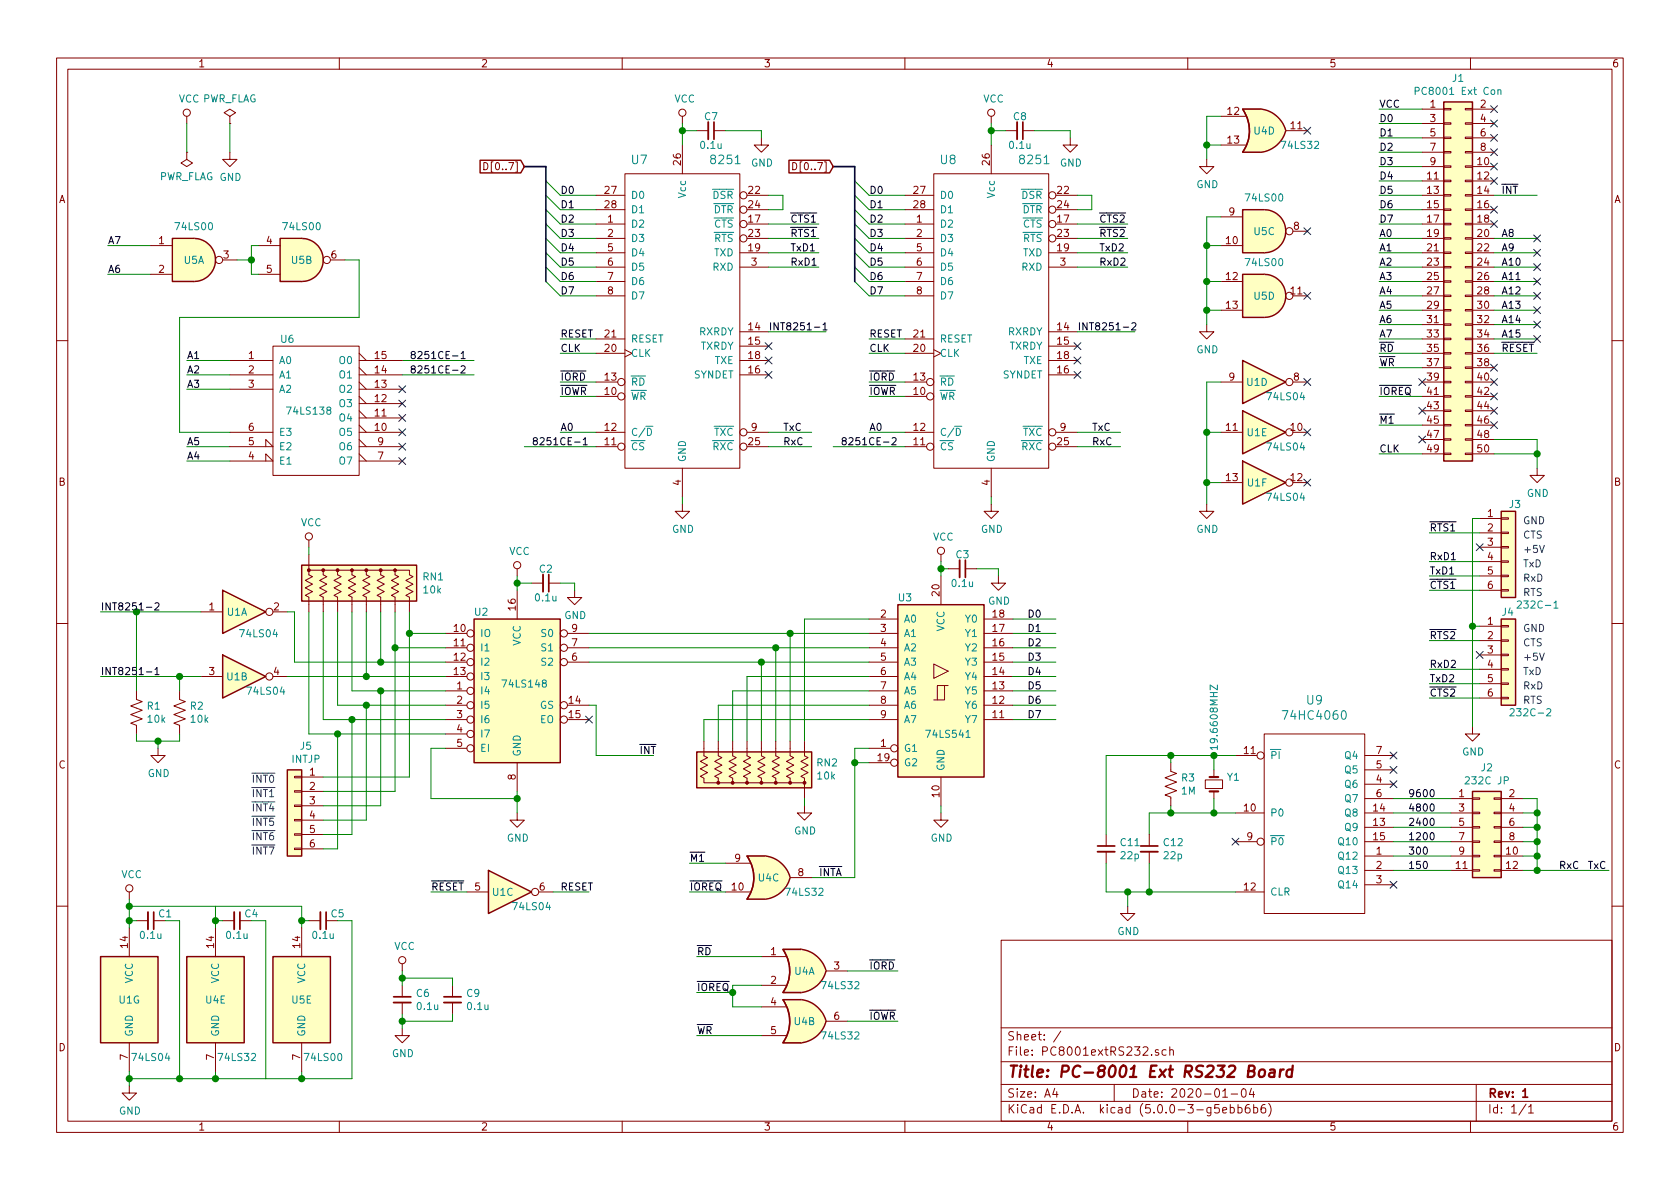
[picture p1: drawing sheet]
EESchema Schematic File Version 4
LIBS:PC8001extRS232-cache
EELAYER 26 0
EELAYER END
$Descr A4 11693 8268
encoding utf-8
Sheet 1 1
Title "PC-8001 Ext RS232 Board"
Date "2020-01-04"
Rev "1"
Comp ""
Comment1 ""
Comment2 ""
Comment3 ""
Comment4 ""
$EndDescr
$Comp
L 74xx:74LS04 U1
U 1 1
P 1700 4250
F 0 "U1" H 1650 4250 50  0000 C CNN
F 1 "74LS04" H 1800 4100 50  0000 C CNN
F 2 "" H 1700 4250 50  0001 C CNN
F 3 "http://www.ti.com/lit/gpn/sn74LS04" H 1700 4250 50  0001 C CNN
	1    1700 4250
	1    0    0    -1  
$EndComp
$Comp
L 74xx:74LS04 U1
U 2 1
P 1700 4700
F 0 "U1" H 1650 4700 50  0000 C CNN
F 1 "74LS04" H 1850 4600 50  0000 C CNN
F 2 "" H 1700 4700 50  0001 C CNN
F 3 "http://www.ti.com/lit/gpn/sn74LS04" H 1700 4700 50  0001 C CNN
	2    1700 4700
	1    0    0    -1  
$EndComp
$Comp
L 74xx:74LS04 U1
U 7 1
P 900 6950
F 0 "U1" H 900 6950 50  0000 C CNN
F 1 "74LS04" H 1050 6550 50  0000 C CNN
F 2 "" H 900 6950 50  0001 C CNN
F 3 "http://www.ti.com/lit/gpn/sn74LS04" H 900 6950 50  0001 C CNN
	7    900  6950
	1    0    0    -1  
$EndComp
$Comp
L 74xx:74LS148 U2
U 1 1
P 3600 4800
F 0 "U2" H 3350 5350 50  0000 C CNN
F 1 "74LS148" H 3650 4850 50  0000 C CNN
F 2 "" H 3600 4800 50  0001 C CNN
F 3 "http://www.ti.com/lit/gpn/sn74LS148" H 3600 4800 50  0001 C CNN
	1    3600 4800
	1    0    0    -1  
$EndComp
$Comp
L Device:R_Network08_US RN1
U 1 1
P 2550 4050
F 0 "RN1" H 2938 4096 50  0000 L CNN
F 1 "10k" H 2938 4005 50  0000 L CNN
F 2 "Resistor_THT:R_Array_SIP9" V 3025 4050 50  0001 C CNN
F 3 "http://www.vishay.com/docs/31509/csc.pdf" H 2550 4050 50  0001 C CNN
	1    2550 4050
	1    0    0    -1  
$EndComp
Wire Wire Line
	2150 4250 2150 5100
Wire Wire Line
	2150 5100 2350 5100
Wire Wire Line
	2250 4250 2250 5000
Wire Wire Line
	2250 5000 2450 5000
Wire Wire Line
	2350 4250 2350 4900
Wire Wire Line
	2350 4900 2550 4900
Wire Wire Line
	2450 4250 2450 4800
Wire Wire Line
	2450 4800 2650 4800
Wire Wire Line
	2550 4250 2550 4700
Wire Wire Line
	2550 4700 3100 4700
Wire Wire Line
	2650 4250 2650 4600
Wire Wire Line
	2650 4600 3100 4600
Wire Wire Line
	2750 4250 2750 4500
Wire Wire Line
	2750 4500 3100 4500
Wire Wire Line
	2850 4250 2850 4400
Wire Wire Line
	2850 4400 3100 4400
$Comp
L power:GND #PWR0101
U 1 1
P 3600 5650
F 0 "#PWR0101" H 3600 5400 50  0001 C CNN
F 1 "GND" H 3605 5477 50  0000 C CNN
F 2 "" H 3600 5650 50  0001 C CNN
F 3 "" H 3600 5650 50  0001 C CNN
	1    3600 5650
	1    0    0    -1  
$EndComp
Wire Wire Line
	3600 5500 3600 5550
Wire Wire Line
	3600 5550 3000 5550
Wire Wire Line
	3000 5550 3000 5200
Wire Wire Line
	3000 5200 3100 5200
Connection ~ 3600 5550
Wire Wire Line
	3600 5550 3600 5650
$Comp
L power:VCC #PWR0102
U 1 1
P 3600 4000
F 0 "#PWR0102" H 3600 3850 50  0001 C CNN
F 1 "VCC" H 3617 4173 50  0000 C CNN
F 2 "" H 3600 4000 50  0001 C CNN
F 3 "" H 3600 4000 50  0001 C CNN
	1    3600 4000
	1    0    0    -1  
$EndComp
Wire Wire Line
	3600 4000 3600 4050
$Comp
L Device:R_US R1
U 1 1
P 950 4950
F 0 "R1" H 1018 4996 50  0000 L CNN
F 1 "10k" H 1018 4905 50  0000 L CNN
F 2 "" V 990 4940 50  0001 C CNN
F 3 "~" H 950 4950 50  0001 C CNN
	1    950  4950
	1    0    0    -1  
$EndComp
$Comp
L Device:R_US R2
U 1 1
P 1250 4950
F 0 "R2" H 1318 4996 50  0000 L CNN
F 1 "10k" H 1318 4905 50  0000 L CNN
F 2 "" V 1290 4940 50  0001 C CNN
F 3 "~" H 1250 4950 50  0001 C CNN
	1    1250 4950
	1    0    0    -1  
$EndComp
$Comp
L power:VCC #PWR0103
U 1 1
P 2150 3800
F 0 "#PWR0103" H 2150 3650 50  0001 C CNN
F 1 "VCC" H 2167 3973 50  0000 C CNN
F 2 "" H 2150 3800 50  0001 C CNN
F 3 "" H 2150 3800 50  0001 C CNN
	1    2150 3800
	1    0    0    -1  
$EndComp
Wire Wire Line
	2150 3800 2150 3850
$Comp
L power:GND #PWR0104
U 1 1
P 1100 5200
F 0 "#PWR0104" H 1100 4950 50  0001 C CNN
F 1 "GND" H 1105 5027 50  0000 C CNN
F 2 "" H 1100 5200 50  0001 C CNN
F 3 "" H 1100 5200 50  0001 C CNN
	1    1100 5200
	1    0    0    -1  
$EndComp
Wire Wire Line
	950  5100 950  5150
Wire Wire Line
	1250 5150 1250 5100
Wire Wire Line
	950  5150 1100 5150
Wire Wire Line
	1100 5150 1100 5200
Connection ~ 1100 5150
Wire Wire Line
	1100 5150 1250 5150
Wire Wire Line
	700  4250 950  4250
Wire Wire Line
	700  4700 1250 4700
Wire Wire Line
	1250 4800 1250 4700
Connection ~ 1250 4700
Wire Wire Line
	1250 4700 1400 4700
Wire Wire Line
	950  4800 950  4250
Connection ~ 950  4250
Wire Wire Line
	950  4250 1400 4250
$Comp
L 74xx:74LS04 U1
U 3 1
P 3550 6200
F 0 "U1" H 3500 6200 50  0000 C CNN
F 1 "74LS04" H 3700 6100 50  0000 C CNN
F 2 "" H 3550 6200 50  0001 C CNN
F 3 "http://www.ti.com/lit/gpn/sn74LS04" H 3550 6200 50  0001 C CNN
	3    3550 6200
	1    0    0    -1  
$EndComp
$Comp
L 74xx:74LS04 U1
U 4 1
P 8800 2650
F 0 "U1" H 8750 2650 50  0000 C CNN
F 1 "74LS04" H 8950 2550 50  0000 C CNN
F 2 "" H 8800 2650 50  0001 C CNN
F 3 "http://www.ti.com/lit/gpn/sn74LS04" H 8800 2650 50  0001 C CNN
	4    8800 2650
	1    0    0    -1  
$EndComp
$Comp
L 74xx:74LS04 U1
U 5 1
P 8800 3000
F 0 "U1" H 8750 3000 50  0000 C CNN
F 1 "74LS04" H 8950 2900 50  0000 C CNN
F 2 "" H 8800 3000 50  0001 C CNN
F 3 "http://www.ti.com/lit/gpn/sn74LS04" H 8800 3000 50  0001 C CNN
	5    8800 3000
	1    0    0    -1  
$EndComp
NoConn ~ 4100 5000
Text Label 4450 5250 0    50   ~ 0
~INT
$Comp
L 74xx:74LS541 U3
U 1 1
P 6550 4800
F 0 "U3" H 6300 5450 50  0000 C CNN
F 1 "74LS541" H 6600 4500 50  0000 C CNN
F 2 "" H 6550 4800 50  0001 C CNN
F 3 "http://www.ti.com/lit/gpn/sn74LS541" H 6550 4800 50  0001 C CNN
	1    6550 4800
	1    0    0    -1  
$EndComp
$Comp
L Device:R_Network08_US RN2
U 1 1
P 5200 5350
F 0 "RN2" H 4720 5304 50  0000 R CNN
F 1 "10k" H 4720 5395 50  0000 R CNN
F 2 "Resistor_THT:R_Array_SIP9" V 5675 5350 50  0001 C CNN
F 3 "http://www.vishay.com/docs/31509/csc.pdf" H 5200 5350 50  0001 C CNN
	1    5200 5350
	-1   0    0    1   
$EndComp
Wire Wire Line
	5600 4300 6050 4300
Wire Wire Line
	5100 4800 6050 4800
Wire Wire Line
	5000 4900 6050 4900
Wire Wire Line
	4900 5000 6050 5000
Wire Wire Line
	5600 4300 5600 5150
Wire Wire Line
	5500 4400 5500 5150
Wire Wire Line
	5500 4400 6050 4400
Wire Wire Line
	5400 4500 5400 5150
Wire Wire Line
	5400 4500 6050 4500
Wire Wire Line
	4900 5150 4900 5000
Wire Wire Line
	5000 5150 5000 4900
Wire Wire Line
	5100 5150 5100 4800
Wire Wire Line
	5200 5150 5200 4700
Wire Wire Line
	5200 4700 6050 4700
Wire Wire Line
	5300 5150 5300 4600
Wire Wire Line
	5300 4600 6050 4600
$Comp
L power:GND #PWR0105
U 1 1
P 6550 5650
F 0 "#PWR0105" H 6550 5400 50  0001 C CNN
F 1 "GND" H 6555 5477 50  0000 C CNN
F 2 "" H 6550 5650 50  0001 C CNN
F 3 "" H 6550 5650 50  0001 C CNN
	1    6550 5650
	1    0    0    -1  
$EndComp
$Comp
L power:GND #PWR0106
U 1 1
P 5600 5600
F 0 "#PWR0106" H 5600 5350 50  0001 C CNN
F 1 "GND" H 5605 5427 50  0000 C CNN
F 2 "" H 5600 5600 50  0001 C CNN
F 3 "" H 5600 5600 50  0001 C CNN
	1    5600 5600
	1    0    0    -1  
$EndComp
Wire Wire Line
	5600 5550 5600 5600
Wire Wire Line
	6550 5600 6550 5650
$Comp
L power:VCC #PWR0107
U 1 1
P 6550 3900
F 0 "#PWR0107" H 6550 3750 50  0001 C CNN
F 1 "VCC" H 6567 4073 50  0000 C CNN
F 2 "" H 6550 3900 50  0001 C CNN
F 3 "" H 6550 3900 50  0001 C CNN
	1    6550 3900
	1    0    0    -1  
$EndComp
Wire Wire Line
	6550 3900 6550 3950
Wire Wire Line
	7050 4300 7350 4300
Wire Wire Line
	7050 4400 7350 4400
Wire Wire Line
	7050 4500 7350 4500
Wire Wire Line
	7050 4600 7350 4600
Wire Wire Line
	7050 4700 7350 4700
Wire Wire Line
	7050 4800 7350 4800
Wire Wire Line
	7050 4900 7350 4900
Wire Wire Line
	7050 5000 7350 5000
Text Label 7150 4300 0    50   ~ 0
D0
Text Label 7150 4400 0    50   ~ 0
D1
Text Label 7150 4500 0    50   ~ 0
D2
Text Label 7150 4600 0    50   ~ 0
D3
Text Label 7150 4700 0    50   ~ 0
D4
Text Label 7150 4800 0    50   ~ 0
D5
Text Label 7150 4900 0    50   ~ 0
D6
Text Label 7150 5000 0    50   ~ 0
D7
Text Label 700  4250 0    50   ~ 0
INT8251-2
Text Label 700  4700 0    50   ~ 0
INT8251-1
$Comp
L Device:C_Small C2
U 1 1
P 3800 4050
F 0 "C2" V 3700 4050 50  0000 C CNN
F 1 "0.1u" V 3900 4050 50  0000 C CNN
F 2 "" H 3800 4050 50  0001 C CNN
F 3 "~" H 3800 4050 50  0001 C CNN
	1    3800 4050
	0    1    1    0   
$EndComp
Wire Wire Line
	3600 4050 3700 4050
Connection ~ 3600 4050
Wire Wire Line
	3600 4050 3600 4100
$Comp
L power:GND #PWR0108
U 1 1
P 4000 4100
F 0 "#PWR0108" H 4000 3850 50  0001 C CNN
F 1 "GND" H 4005 3927 50  0000 C CNN
F 2 "" H 4000 4100 50  0001 C CNN
F 3 "" H 4000 4100 50  0001 C CNN
	1    4000 4100
	1    0    0    -1  
$EndComp
Wire Wire Line
	3900 4050 4000 4050
Wire Wire Line
	4000 4050 4000 4100
$Comp
L Device:C_Small C3
U 1 1
P 6700 3950
F 0 "C3" V 6600 3950 50  0000 C CNN
F 1 "0.1u" V 6800 3950 50  0000 C CNN
F 2 "" H 6700 3950 50  0001 C CNN
F 3 "~" H 6700 3950 50  0001 C CNN
	1    6700 3950
	0    1    1    0   
$EndComp
Wire Wire Line
	6550 3950 6600 3950
Connection ~ 6550 3950
Wire Wire Line
	6550 3950 6550 4000
$Comp
L power:GND #PWR0109
U 1 1
P 6950 4000
F 0 "#PWR0109" H 6950 3750 50  0001 C CNN
F 1 "GND" H 6955 3827 50  0000 C CNN
F 2 "" H 6950 4000 50  0001 C CNN
F 3 "" H 6950 4000 50  0001 C CNN
	1    6950 4000
	1    0    0    -1  
$EndComp
Wire Wire Line
	6800 3950 6950 3950
Wire Wire Line
	6950 3950 6950 4000
$Comp
L power:VCC #PWR0110
U 1 1
P 900 6250
F 0 "#PWR0110" H 900 6100 50  0001 C CNN
F 1 "VCC" H 917 6423 50  0000 C CNN
F 2 "" H 900 6250 50  0001 C CNN
F 3 "" H 900 6250 50  0001 C CNN
	1    900  6250
	1    0    0    -1  
$EndComp
Wire Wire Line
	4100 4900 4150 4900
Wire Wire Line
	4150 4900 4150 5250
Wire Wire Line
	4150 5250 4550 5250
Wire Wire Line
	6050 5200 5950 5200
Wire Wire Line
	5950 5200 5950 5300
Wire Wire Line
	5950 6100 5650 6100
Wire Wire Line
	6050 5300 5950 5300
Connection ~ 5950 5300
Wire Wire Line
	5950 5300 5950 6100
Text Label 5700 6100 0    50   ~ 0
~INTA
Wire Wire Line
	900  6250 900  6300
$Comp
L power:GND #PWR0111
U 1 1
P 900 7550
F 0 "#PWR0111" H 900 7300 50  0001 C CNN
F 1 "GND" H 905 7377 50  0000 C CNN
F 2 "" H 900 7550 50  0001 C CNN
F 3 "" H 900 7550 50  0001 C CNN
	1    900  7550
	1    0    0    -1  
$EndComp
Wire Wire Line
	900  7450 900  7500
$Comp
L Device:C_Small C1
U 1 1
P 1050 6400
F 0 "C1" V 1000 6500 50  0000 C CNN
F 1 "0.1u" V 1150 6400 50  0000 C CNN
F 2 "" H 1050 6400 50  0001 C CNN
F 3 "~" H 1050 6400 50  0001 C CNN
	1    1050 6400
	0    1    1    0   
$EndComp
Wire Wire Line
	900  6400 950  6400
Connection ~ 900  6400
Wire Wire Line
	900  6400 900  6450
Wire Wire Line
	900  7500 1250 7500
Wire Wire Line
	1250 7500 1250 6400
Wire Wire Line
	1250 6400 1150 6400
Connection ~ 900  7500
Wire Wire Line
	900  7500 900  7550
$Comp
L 74xx:74LS32 U4
U 1 1
P 5600 6750
F 0 "U4" H 5600 6750 50  0000 C CNN
F 1 "74LS32" H 5850 6650 50  0000 C CNN
F 2 "" H 5600 6750 50  0001 C CNN
F 3 "http://www.ti.com/lit/gpn/sn74LS32" H 5600 6750 50  0001 C CNN
	1    5600 6750
	1    0    0    -1  
$EndComp
$Comp
L 74xx:74LS32 U4
U 2 1
P 5600 7100
F 0 "U4" H 5600 7100 50  0000 C CNN
F 1 "74LS32" H 5850 7000 50  0000 C CNN
F 2 "" H 5600 7100 50  0001 C CNN
F 3 "http://www.ti.com/lit/gpn/sn74LS32" H 5600 7100 50  0001 C CNN
	2    5600 7100
	1    0    0    -1  
$EndComp
Wire Wire Line
	5900 6750 6250 6750
Text Label 6050 6750 0    50   ~ 0
~IORD
Wire Wire Line
	4850 6900 5100 6900
Wire Wire Line
	5100 6850 5300 6850
Wire Wire Line
	5100 7000 5300 7000
Wire Wire Line
	5300 6650 4850 6650
Wire Wire Line
	4850 7200 5300 7200
Text Label 4850 6650 0    50   ~ 0
~RD
Text Label 4850 6900 0    50   ~ 0
~IOREQ
Text Label 4850 7200 0    50   ~ 0
~WR
Wire Wire Line
	5900 7100 6250 7100
Text Label 6050 7100 0    50   ~ 0
~IOWR
$Comp
L 74xx:74LS32 U4
U 3 1
P 5350 6100
F 0 "U4" H 5350 6100 50  0000 C CNN
F 1 "74LS32" H 5600 6000 50  0000 C CNN
F 2 "" H 5350 6100 50  0001 C CNN
F 3 "http://www.ti.com/lit/gpn/sn74LS32" H 5350 6100 50  0001 C CNN
	3    5350 6100
	1    0    0    -1  
$EndComp
Wire Wire Line
	5100 6850 5100 6900
Connection ~ 5100 6900
Wire Wire Line
	5100 6900 5100 7000
Wire Wire Line
	4800 6200 5050 6200
Text Label 4800 6200 0    50   ~ 0
~IOREQ
Wire Wire Line
	4800 6000 5050 6000
Text Label 4800 6000 0    50   ~ 0
~M1
Wire Wire Line
	750  1700 1050 1700
Wire Wire Line
	1050 1900 750  1900
Wire Wire Line
	1300 3100 1600 3100
Wire Wire Line
	1300 3200 1600 3200
Text Label 750  1700 0    50   ~ 0
A7
Text Label 750  1900 0    50   ~ 0
A6
Text Label 1300 3100 0    50   ~ 0
A5
Text Label 1300 3200 0    50   ~ 0
A4
Wire Wire Line
	1300 2700 1600 2700
Text Label 1300 2700 0    50   ~ 0
A3
Wire Wire Line
	1300 2600 1600 2600
Text Label 1300 2600 0    50   ~ 0
A2
Wire Wire Line
	1300 2500 1600 2500
Text Label 1300 2500 0    50   ~ 0
A1
Wire Wire Line
	2800 2500 3300 2500
Text Label 2850 2500 0    50   ~ 0
8251CE-1
Wire Wire Line
	2800 2600 3300 2600
Text Label 2850 2600 0    50   ~ 0
8251CE-2
NoConn ~ 9100 900 
Wire Wire Line
	8400 1000 8400 1100
Connection ~ 8400 1000
Wire Wire Line
	8500 1000 8400 1000
Wire Wire Line
	8400 800  8400 1000
Wire Wire Line
	8400 800  8500 800 
$Comp
L 74xx:74LS32 U4
U 4 1
P 8800 900
F 0 "U4" H 8800 900 50  0000 C CNN
F 1 "74LS32" H 9050 800 50  0000 C CNN
F 2 "" H 8800 900 50  0001 C CNN
F 3 "http://www.ti.com/lit/gpn/sn74LS32" H 8800 900 50  0001 C CNN
	4    8800 900 
	1    0    0    -1  
$EndComp
$Comp
L power:GND #PWR0113
U 1 1
P 8400 1100
F 0 "#PWR0113" H 8400 850 50  0001 C CNN
F 1 "GND" H 8405 927 50  0000 C CNN
F 2 "" H 8400 1100 50  0001 C CNN
F 3 "" H 8400 1100 50  0001 C CNN
	1    8400 1100
	1    0    0    -1  
$EndComp
$Comp
L 74xx:74LS04 U1
U 6 1
P 8800 3350
F 0 "U1" H 8750 3350 50  0000 C CNN
F 1 "74LS04" H 8950 3250 50  0000 C CNN
F 2 "" H 8800 3350 50  0001 C CNN
F 3 "http://www.ti.com/lit/gpn/sn74LS04" H 8800 3350 50  0001 C CNN
	6    8800 3350
	1    0    0    -1  
$EndComp
Wire Wire Line
	1500 6300 1500 6400
Wire Wire Line
	1500 7450 1500 7500
$Comp
L Device:C_Small C4
U 1 1
P 1650 6400
F 0 "C4" V 1600 6500 50  0000 C CNN
F 1 "0.1u" V 1750 6400 50  0000 C CNN
F 2 "" H 1650 6400 50  0001 C CNN
F 3 "~" H 1650 6400 50  0001 C CNN
	1    1650 6400
	0    1    1    0   
$EndComp
Wire Wire Line
	1500 6400 1550 6400
Connection ~ 1500 6400
Wire Wire Line
	1500 6400 1500 6450
Wire Wire Line
	1500 7500 1850 7500
Wire Wire Line
	1850 7500 1850 6400
Wire Wire Line
	1850 6400 1750 6400
Connection ~ 1500 7500
Wire Wire Line
	900  6300 1500 6300
Connection ~ 900  6300
Wire Wire Line
	900  6300 900  6400
Wire Wire Line
	1250 7500 1500 7500
Connection ~ 1250 7500
$Comp
L 74xx:74LS32 U4
U 5 1
P 1500 6950
F 0 "U4" H 1500 6950 50  0000 C CNN
F 1 "74LS32" H 1650 6550 50  0000 C CNN
F 2 "" H 1500 6950 50  0001 C CNN
F 3 "http://www.ti.com/lit/gpn/sn74LS32" H 1500 6950 50  0001 C CNN
	5    1500 6950
	1    0    0    -1  
$EndComp
Wire Wire Line
	2100 6300 2100 6400
Wire Wire Line
	2100 7450 2100 7500
$Comp
L Device:C_Small C5
U 1 1
P 2250 6400
F 0 "C5" V 2200 6500 50  0000 C CNN
F 1 "0.1u" V 2350 6400 50  0000 C CNN
F 2 "" H 2250 6400 50  0001 C CNN
F 3 "~" H 2250 6400 50  0001 C CNN
	1    2250 6400
	0    1    1    0   
$EndComp
Wire Wire Line
	2100 6400 2150 6400
Connection ~ 2100 6400
Wire Wire Line
	2100 6400 2100 6450
Wire Wire Line
	2450 7500 2450 6400
Wire Wire Line
	2450 6400 2350 6400
Connection ~ 2100 7500
Wire Wire Line
	1850 7500 2100 7500
Wire Wire Line
	1500 6300 2100 6300
Wire Wire Line
	2100 7500 2450 7500
$Comp
L 74HC4060:8251 U7
U 1 1
P 4750 2450
F 0 "U7" H 4450 3800 60  0000 C CNN
F 1 "8251" H 5050 3800 60  0000 C CNN
F 2 "" H 4750 2450 60  0001 C CNN
F 3 "" H 4750 2450 60  0001 C CNN
	1    4750 2450
	1    0    0    -1  
$EndComp
Wire Wire Line
	3900 1350 4150 1350
Text Label 3900 1350 0    50   ~ 0
D0
Wire Wire Line
	3900 1450 4150 1450
Text Label 3900 1450 0    50   ~ 0
D1
Wire Wire Line
	3900 1550 4150 1550
Text Label 3900 1550 0    50   ~ 0
D2
Wire Wire Line
	3900 1650 4150 1650
Text Label 3900 1650 0    50   ~ 0
D3
Wire Wire Line
	3900 1750 4150 1750
Text Label 3900 1750 0    50   ~ 0
D4
Wire Wire Line
	3900 1850 4150 1850
Text Label 3900 1850 0    50   ~ 0
D5
Wire Wire Line
	3900 1950 4150 1950
Text Label 3900 1950 0    50   ~ 0
D6
Wire Wire Line
	3900 2050 4150 2050
Text Label 3900 2050 0    50   ~ 0
D7
Entry Wire Line
	3800 1250 3900 1350
Entry Wire Line
	3800 1350 3900 1450
Entry Wire Line
	3800 1450 3900 1550
Entry Wire Line
	3800 1550 3900 1650
Entry Wire Line
	3800 1650 3900 1750
Entry Wire Line
	3800 1750 3900 1850
Entry Wire Line
	3800 1850 3900 1950
Entry Wire Line
	3800 1950 3900 2050
Wire Bus Line
	3800 1150 3650 1150
Text GLabel 3650 1150 0    50   Input ~ 0
D[0..7]
Wire Wire Line
	3000 6200 3250 6200
Text Label 3000 6200 0    50   ~ 0
~RESET
Wire Wire Line
	3850 6200 4100 6200
Text Label 3900 6200 0    50   ~ 0
RESET
Wire Wire Line
	3900 2350 4150 2350
Text Label 3900 2350 0    50   ~ 0
RESET
Wire Wire Line
	3900 2650 4150 2650
Text Label 3900 2650 0    50   ~ 0
~IORD
Wire Wire Line
	3900 2750 4150 2750
Text Label 3900 2750 0    50   ~ 0
~IOWR
Wire Wire Line
	3650 3100 4150 3100
Text Label 3700 3100 0    50   ~ 0
8251CE-1
Wire Wire Line
	3900 3000 4150 3000
Text Label 3900 3000 0    50   ~ 0
A0
$Comp
L power:VCC #PWR0115
U 1 1
P 4750 850
F 0 "#PWR0115" H 4750 700 50  0001 C CNN
F 1 "VCC" H 4767 1023 50  0000 C CNN
F 2 "" H 4750 850 50  0001 C CNN
F 3 "" H 4750 850 50  0001 C CNN
	1    4750 850 
	1    0    0    -1  
$EndComp
$Comp
L Device:C_Small C7
U 1 1
P 4950 900
F 0 "C7" V 4850 900 50  0000 C CNN
F 1 "0.1u" V 5050 900 50  0000 C CNN
F 2 "" H 4950 900 50  0001 C CNN
F 3 "~" H 4950 900 50  0001 C CNN
	1    4950 900 
	0    1    1    0   
$EndComp
$Comp
L power:GND #PWR0116
U 1 1
P 5300 950
F 0 "#PWR0116" H 5300 700 50  0001 C CNN
F 1 "GND" H 5305 777 50  0000 C CNN
F 2 "" H 5300 950 50  0001 C CNN
F 3 "" H 5300 950 50  0001 C CNN
	1    5300 950 
	1    0    0    -1  
$EndComp
Wire Wire Line
	4750 850  4750 900 
Wire Wire Line
	4750 900  4850 900 
Connection ~ 4750 900 
Wire Wire Line
	4750 900  4750 1000
Wire Wire Line
	5050 900  5300 900 
Wire Wire Line
	5300 900  5300 950 
Wire Wire Line
	5350 2300 5750 2300
Text Label 5350 2300 0    50   ~ 0
INT8251-1
NoConn ~ 5350 2400
NoConn ~ 5350 2500
NoConn ~ 5350 2600
Wire Wire Line
	3900 2450 4150 2450
Text Label 3900 2450 0    50   ~ 0
CLK
Wire Wire Line
	5350 1350 5450 1350
Wire Wire Line
	5450 1350 5450 1450
Wire Wire Line
	5450 1450 5350 1450
Wire Wire Line
	5350 1550 5700 1550
Text Label 5500 1550 0    50   ~ 0
~CTS1
Wire Wire Line
	5350 1650 5700 1650
Text Label 5500 1650 0    50   ~ 0
~RTS1
Wire Wire Line
	5350 1750 5700 1750
Wire Wire Line
	5350 1850 5700 1850
Text Label 5500 1750 0    50   ~ 0
TxD1
Text Label 5500 1850 0    50   ~ 0
RxD1
$Comp
L power:GND #PWR0117
U 1 1
P 4750 3500
F 0 "#PWR0117" H 4750 3250 50  0001 C CNN
F 1 "GND" H 4755 3327 50  0000 C CNN
F 2 "" H 4750 3500 50  0001 C CNN
F 3 "" H 4750 3500 50  0001 C CNN
	1    4750 3500
	1    0    0    -1  
$EndComp
Wire Wire Line
	4750 3450 4750 3500
$Comp
L 74HC4060:8251 U8
U 1 1
P 6900 2450
F 0 "U8" H 6600 3800 60  0000 C CNN
F 1 "8251" H 7200 3800 60  0000 C CNN
F 2 "" H 6900 2450 60  0001 C CNN
F 3 "" H 6900 2450 60  0001 C CNN
	1    6900 2450
	1    0    0    -1  
$EndComp
Wire Wire Line
	6050 1350 6300 1350
Text Label 6050 1350 0    50   ~ 0
D0
Wire Wire Line
	6050 1450 6300 1450
Text Label 6050 1450 0    50   ~ 0
D1
Wire Wire Line
	6050 1550 6300 1550
Text Label 6050 1550 0    50   ~ 0
D2
Wire Wire Line
	6050 1650 6300 1650
Text Label 6050 1650 0    50   ~ 0
D3
Wire Wire Line
	6050 1750 6300 1750
Text Label 6050 1750 0    50   ~ 0
D4
Wire Wire Line
	6050 1850 6300 1850
Text Label 6050 1850 0    50   ~ 0
D5
Wire Wire Line
	6050 1950 6300 1950
Text Label 6050 1950 0    50   ~ 0
D6
Wire Wire Line
	6050 2050 6300 2050
Text Label 6050 2050 0    50   ~ 0
D7
Entry Wire Line
	5950 1250 6050 1350
Entry Wire Line
	5950 1350 6050 1450
Entry Wire Line
	5950 1450 6050 1550
Entry Wire Line
	5950 1550 6050 1650
Entry Wire Line
	5950 1650 6050 1750
Entry Wire Line
	5950 1750 6050 1850
Entry Wire Line
	5950 1850 6050 1950
Entry Wire Line
	5950 1950 6050 2050
Wire Bus Line
	5950 1150 5800 1150
Text GLabel 5800 1150 0    50   Input ~ 0
D[0..7]
Wire Wire Line
	6050 2350 6300 2350
Text Label 6050 2350 0    50   ~ 0
RESET
Wire Wire Line
	6050 2650 6300 2650
Text Label 6050 2650 0    50   ~ 0
~IORD
Wire Wire Line
	6050 2750 6300 2750
Text Label 6050 2750 0    50   ~ 0
~IOWR
Wire Wire Line
	5800 3100 6300 3100
Text Label 5850 3100 0    50   ~ 0
8251CE-2
Wire Wire Line
	6050 3000 6300 3000
Text Label 6050 3000 0    50   ~ 0
A0
$Comp
L power:VCC #PWR0118
U 1 1
P 6900 850
F 0 "#PWR0118" H 6900 700 50  0001 C CNN
F 1 "VCC" H 6917 1023 50  0000 C CNN
F 2 "" H 6900 850 50  0001 C CNN
F 3 "" H 6900 850 50  0001 C CNN
	1    6900 850 
	1    0    0    -1  
$EndComp
$Comp
L Device:C_Small C8
U 1 1
P 7100 900
F 0 "C8" V 7000 900 50  0000 C CNN
F 1 "0.1u" V 7200 900 50  0000 C CNN
F 2 "" H 7100 900 50  0001 C CNN
F 3 "~" H 7100 900 50  0001 C CNN
	1    7100 900 
	0    1    1    0   
$EndComp
$Comp
L power:GND #PWR0119
U 1 1
P 7450 950
F 0 "#PWR0119" H 7450 700 50  0001 C CNN
F 1 "GND" H 7455 777 50  0000 C CNN
F 2 "" H 7450 950 50  0001 C CNN
F 3 "" H 7450 950 50  0001 C CNN
	1    7450 950 
	1    0    0    -1  
$EndComp
Wire Wire Line
	6900 850  6900 900 
Wire Wire Line
	6900 900  7000 900 
Connection ~ 6900 900 
Wire Wire Line
	6900 900  6900 1000
Wire Wire Line
	7200 900  7450 900 
Wire Wire Line
	7450 900  7450 950 
Wire Wire Line
	7500 2300 7900 2300
Text Label 7500 2300 0    50   ~ 0
INT8251-2
NoConn ~ 7500 2400
NoConn ~ 7500 2500
NoConn ~ 7500 2600
Wire Wire Line
	6050 2450 6300 2450
Text Label 6050 2450 0    50   ~ 0
CLK
Wire Wire Line
	7500 1350 7600 1350
Wire Wire Line
	7600 1350 7600 1450
Wire Wire Line
	7600 1450 7500 1450
Wire Wire Line
	7500 1550 7850 1550
Text Label 7650 1550 0    50   ~ 0
~CTS2
Wire Wire Line
	7500 1650 7850 1650
Text Label 7650 1650 0    50   ~ 0
~RTS2
Wire Wire Line
	7500 1750 7850 1750
Wire Wire Line
	7500 1850 7850 1850
Text Label 7650 1750 0    50   ~ 0
TxD2
Text Label 7650 1850 0    50   ~ 0
RxD2
$Comp
L power:GND #PWR0120
U 1 1
P 6900 3500
F 0 "#PWR0120" H 6900 3250 50  0001 C CNN
F 1 "GND" H 6905 3327 50  0000 C CNN
F 2 "" H 6900 3500 50  0001 C CNN
F 3 "" H 6900 3500 50  0001 C CNN
	1    6900 3500
	1    0    0    -1  
$EndComp
Wire Wire Line
	6900 3450 6900 3500
$Comp
L 74HC4060:74HC4060 U9
U 1 1
P 9150 5750
F 0 "U9" H 9150 6638 60  0000 C CNN
F 1 "74HC4060" H 9150 6532 60  0000 C CNN
F 2 "" H 9150 5750 60  0001 C CNN
F 3 "" H 9150 5750 60  0001 C CNN
	1    9150 5750
	1    0    0    -1  
$EndComp
$Comp
L Device:Crystal_Small Y1
U 1 1
P 8450 5450
F 0 "Y1" V 8496 5362 50  0000 R CNN
F 1 "19.6608MHZ" H 9150 5450 50  0000 R CNN
F 2 "" H 8450 5450 50  0001 C CNN
F 3 "~" H 8450 5450 50  0001 C CNN
	1    8450 5450
	0    -1   -1   0   
$EndComp
$Comp
L Device:R_US R3
U 1 1
P 8150 5450
F 0 "R3" H 8218 5496 50  0000 L CNN
F 1 "1M" H 8218 5405 50  0000 L CNN
F 2 "" V 8190 5440 50  0001 C CNN
F 3 "~" H 8150 5450 50  0001 C CNN
	1    8150 5450
	1    0    0    -1  
$EndComp
Wire Wire Line
	8600 5650 8450 5650
Wire Wire Line
	8000 5650 8000 5800
Wire Wire Line
	8450 5550 8450 5650
Connection ~ 8450 5650
Wire Wire Line
	8450 5650 8150 5650
Wire Wire Line
	8150 5600 8150 5650
Connection ~ 8150 5650
Wire Wire Line
	8150 5650 8000 5650
$Comp
L Device:C_Small C11
U 1 1
P 7700 5900
F 0 "C11" H 7792 5946 50  0000 L CNN
F 1 "22p" H 7792 5855 50  0000 L CNN
F 2 "" H 7700 5900 50  0001 C CNN
F 3 "~" H 7700 5900 50  0001 C CNN
	1    7700 5900
	1    0    0    -1  
$EndComp
$Comp
L Device:C_Small C12
U 1 1
P 8000 5900
F 0 "C12" H 8092 5946 50  0000 L CNN
F 1 "22p" H 8092 5855 50  0000 L CNN
F 2 "" H 8000 5900 50  0001 C CNN
F 3 "~" H 8000 5900 50  0001 C CNN
	1    8000 5900
	1    0    0    -1  
$EndComp
Wire Wire Line
	7700 5250 7700 5800
Wire Wire Line
	7700 5250 8150 5250
Wire Wire Line
	7700 6000 7700 6200
Wire Wire Line
	7700 6200 7850 6200
Wire Wire Line
	8000 6000 8000 6200
Connection ~ 8000 6200
Wire Wire Line
	8000 6200 8600 6200
Wire Wire Line
	8150 5300 8150 5250
Connection ~ 8150 5250
Wire Wire Line
	8150 5250 8450 5250
Wire Wire Line
	8450 5350 8450 5250
Connection ~ 8450 5250
Wire Wire Line
	8450 5250 8600 5250
$Comp
L power:GND #PWR0121
U 1 1
P 7850 6300
F 0 "#PWR0121" H 7850 6050 50  0001 C CNN
F 1 "GND" H 7855 6127 50  0000 C CNN
F 2 "" H 7850 6300 50  0001 C CNN
F 3 "" H 7850 6300 50  0001 C CNN
	1    7850 6300
	1    0    0    -1  
$EndComp
Wire Wire Line
	7850 6200 7850 6300
Connection ~ 7850 6200
Wire Wire Line
	7850 6200 8000 6200
$Comp
L Connector_Generic:Conn_02x06_Odd_Even J2
U 1 1
P 10300 5750
F 0 "J2" H 10350 6167 50  0000 C CNN
F 1 "232C JP" H 10350 6076 50  0000 C CNN
F 2 "" H 10300 5750 50  0001 C CNN
F 3 "~" H 10300 5750 50  0001 C CNN
	1    10300 5750
	1    0    0    -1  
$EndComp
Wire Wire Line
	9700 5550 10100 5550
Wire Wire Line
	9700 5650 10100 5650
Wire Wire Line
	9700 5750 10100 5750
Wire Wire Line
	9700 5850 10100 5850
Wire Wire Line
	9700 5950 10100 5950
Wire Wire Line
	9700 6050 10100 6050
NoConn ~ 9700 6150
NoConn ~ 9700 5450
NoConn ~ 9700 5350
NoConn ~ 9700 5250
Text Label 9800 5550 0    50   ~ 0
9600
Text Label 9800 5650 0    50   ~ 0
4800
Text Label 9800 5750 0    50   ~ 0
2400
Text Label 9800 5850 0    50   ~ 0
1200
Text Label 9800 5950 0    50   ~ 0
300
Text Label 9800 6050 0    50   ~ 0
150
Wire Wire Line
	10600 5550 10700 5550
Wire Wire Line
	10700 5550 10700 5650
Wire Wire Line
	10700 6050 10600 6050
Wire Wire Line
	10600 5650 10700 5650
Connection ~ 10700 5650
Wire Wire Line
	10700 5650 10700 5750
Wire Wire Line
	10600 5750 10700 5750
Connection ~ 10700 5750
Wire Wire Line
	10700 5750 10700 5850
Wire Wire Line
	10600 5850 10700 5850
Connection ~ 10700 5850
Wire Wire Line
	10700 5850 10700 5950
Wire Wire Line
	10600 5950 10700 5950
Connection ~ 10700 5950
Wire Wire Line
	10700 5950 10700 6050
Wire Wire Line
	10700 6050 11200 6050
Connection ~ 10700 6050
Text Label 10850 6050 0    50   ~ 0
RxC
Text Label 11050 6050 0    50   ~ 0
TxC
Wire Wire Line
	7500 3000 7800 3000
Text Label 7600 3000 0    50   ~ 0
TxC
Wire Wire Line
	7500 3100 7800 3100
Text Label 7600 3100 0    50   ~ 0
RxC
Wire Wire Line
	5350 3000 5650 3000
Text Label 5450 3000 0    50   ~ 0
TxC
Wire Wire Line
	5350 3100 5650 3100
Text Label 5450 3100 0    50   ~ 0
RxC
$Comp
L 74HC4060:Conn_01x06 J3
U 1 1
P 10500 3800
F 0 "J3" H 10500 4100 50  0000 L CNN
F 1 "232C-1" H 10550 3400 50  0000 L CNN
F 2 "" H 10500 3800 50  0001 C CNN
F 3 "" H 10500 3800 50  0001 C CNN
	1    10500 3800
	1    0    0    -1  
$EndComp
$Comp
L 74HC4060:Conn_01x06 J4
U 1 1
P 10500 4550
F 0 "J4" H 10450 4850 50  0000 L CNN
F 1 "232C-2" H 10500 4150 50  0000 L CNN
F 2 "" H 10500 4550 50  0001 C CNN
F 3 "" H 10500 4550 50  0001 C CNN
	1    10500 4550
	1    0    0    -1  
$EndComp
Text Notes 10600 3650 0    50   ~ 0
GND
Text Notes 10600 3750 0    50   ~ 0
CTS
Text Notes 10600 3850 0    50   ~ 0
+5V
Text Notes 10600 3950 0    50   ~ 0
TxD
Text Notes 10600 4050 0    50   ~ 0
RxD
Text Notes 10600 4150 0    50   ~ 0
RTS
Text Notes 10600 4400 0    50   ~ 0
GND
Text Notes 10600 4500 0    50   ~ 0
CTS
Text Notes 10600 4600 0    50   ~ 0
+5V
Text Notes 10600 4700 0    50   ~ 0
TxD
Text Notes 10600 4800 0    50   ~ 0
RxD
Text Notes 10600 4900 0    50   ~ 0
RTS
Wire Wire Line
	9950 4100 10300 4100
Text Label 9950 4100 0    50   ~ 0
~CTS1
Wire Wire Line
	9950 3700 10300 3700
Text Label 9950 3700 0    50   ~ 0
~RTS1
Wire Wire Line
	9950 4000 10300 4000
Wire Wire Line
	9950 3900 10300 3900
Text Label 9950 4000 0    50   ~ 0
TxD1
Text Label 9950 3900 0    50   ~ 0
RxD1
NoConn ~ 10300 3800
Wire Wire Line
	9950 4850 10300 4850
Text Label 9950 4850 0    50   ~ 0
~CTS2
Wire Wire Line
	9950 4450 10300 4450
Text Label 9950 4450 0    50   ~ 0
~RTS2
Wire Wire Line
	9950 4750 10300 4750
Wire Wire Line
	9950 4650 10300 4650
Text Label 9950 4750 0    50   ~ 0
TxD2
Text Label 9950 4650 0    50   ~ 0
RxD2
NoConn ~ 10300 4550
$Comp
L power:GND #PWR0122
U 1 1
P 10250 5050
F 0 "#PWR0122" H 10250 4800 50  0001 C CNN
F 1 "GND" H 10255 4877 50  0000 C CNN
F 2 "" H 10250 5050 50  0001 C CNN
F 3 "" H 10250 5050 50  0001 C CNN
	1    10250 5050
	1    0    0    -1  
$EndComp
Wire Wire Line
	10250 5050 10250 4350
Wire Wire Line
	10250 3600 10300 3600
Wire Wire Line
	10250 4350 10300 4350
Connection ~ 10250 4350
Wire Wire Line
	10250 4350 10250 3600
Wire Wire Line
	9600 750  9900 750 
Wire Wire Line
	9600 850  9900 850 
Wire Wire Line
	9600 950  9900 950 
Wire Wire Line
	9600 1050 9900 1050
Wire Wire Line
	9600 1150 9900 1150
Wire Wire Line
	9600 1250 9900 1250
Wire Wire Line
	9600 1350 9900 1350
Wire Wire Line
	9600 1450 9900 1450
Wire Wire Line
	9600 1550 9900 1550
Wire Wire Line
	9600 1650 9900 1650
Wire Wire Line
	9600 1750 9900 1750
Wire Wire Line
	9600 1850 9900 1850
Wire Wire Line
	9600 1950 9900 1950
Wire Wire Line
	9600 2050 9900 2050
Wire Wire Line
	9600 2150 9900 2150
Wire Wire Line
	9600 2250 9900 2250
Wire Wire Line
	9600 2350 9900 2350
Wire Wire Line
	9600 2450 9900 2450
Wire Wire Line
	9600 2550 9900 2550
Wire Wire Line
	9600 2750 9900 2750
Wire Wire Line
	9600 3150 9900 3150
Wire Wire Line
	10400 1350 10700 1350
Wire Wire Line
	10400 1650 10700 1650
Wire Wire Line
	10400 1750 10700 1750
Wire Wire Line
	10400 1850 10700 1850
Wire Wire Line
	10400 1950 10700 1950
Wire Wire Line
	10400 2050 10700 2050
Wire Wire Line
	10400 2150 10700 2150
Wire Wire Line
	10400 2250 10700 2250
Wire Wire Line
	10400 2350 10700 2350
Wire Wire Line
	10400 2450 10700 2450
Wire Wire Line
	10400 3050 10700 3050
Wire Wire Line
	10400 3150 10700 3150
Text Label 9600 750  0    50   ~ 0
VCC
Text Label 9600 850  0    50   ~ 0
D0
Text Label 9600 950  0    50   ~ 0
D1
Text Label 9600 1050 0    50   ~ 0
D2
Text Label 9600 1150 0    50   ~ 0
D3
Text Label 9600 1250 0    50   ~ 0
D4
Text Label 9600 1350 0    50   ~ 0
D5
Text Label 9600 1450 0    50   ~ 0
D6
Text Label 9600 1550 0    50   ~ 0
D7
Text Label 9600 1650 0    50   ~ 0
A0
Text Label 9600 1750 0    50   ~ 0
A1
Text Label 9600 1850 0    50   ~ 0
A2
Text Label 9600 1950 0    50   ~ 0
A3
Text Label 9600 2050 0    50   ~ 0
A4
Text Label 9600 2150 0    50   ~ 0
A5
Text Label 9600 2250 0    50   ~ 0
A6
Text Label 9600 2350 0    50   ~ 0
A7
Text Label 9600 2450 0    50   ~ 0
~RD
Text Label 9600 2550 0    50   ~ 0
~WR
Text Label 9600 2750 0    50   ~ 0
~IOREQ
Text Label 9600 3150 0    50   ~ 0
CLK
Text Label 10450 1650 0    50   ~ 0
A8
Text Label 10450 1750 0    50   ~ 0
A9
Text Label 10450 1850 0    50   ~ 0
A10
Text Label 10450 1950 0    50   ~ 0
A11
Text Label 10450 2050 0    50   ~ 0
A12
Text Label 10450 2150 0    50   ~ 0
A13
Text Label 10450 2250 0    50   ~ 0
A14
Text Label 10450 2350 0    50   ~ 0
A15
Text Label 10450 2450 0    50   ~ 0
~RESET
$Comp
L power:GND #PWR0123
U 1 1
P 10700 3250
F 0 "#PWR0123" H 10700 3000 50  0001 C CNN
F 1 "GND" H 10705 3077 50  0000 C CNN
F 2 "" H 10700 3250 50  0001 C CNN
F 3 "" H 10700 3250 50  0001 C CNN
	1    10700 3250
	1    0    0    -1  
$EndComp
Wire Wire Line
	10700 3050 10700 3150
Connection ~ 10700 3150
Wire Wire Line
	10700 3150 10700 3250
Text Label 10450 1350 0    50   ~ 0
~INT
NoConn ~ 10400 750 
NoConn ~ 10400 850 
NoConn ~ 10400 950 
NoConn ~ 10400 1050
NoConn ~ 10400 1150
NoConn ~ 10400 1250
NoConn ~ 10400 1450
NoConn ~ 10400 1550
NoConn ~ 9900 2650
NoConn ~ 9900 2850
NoConn ~ 9900 3050
NoConn ~ 10400 2550
NoConn ~ 10400 2650
NoConn ~ 10400 2750
NoConn ~ 10400 2850
NoConn ~ 10400 2950
NoConn ~ 10700 1650
NoConn ~ 10700 1750
NoConn ~ 10700 1850
NoConn ~ 10700 1950
NoConn ~ 10700 2050
NoConn ~ 10700 2150
NoConn ~ 10700 2250
NoConn ~ 10700 2350
$Comp
L power:VCC #PWR0124
U 1 1
P 1300 850
F 0 "#PWR0124" H 1300 700 50  0001 C CNN
F 1 "VCC" H 1317 1023 50  0000 C CNN
F 2 "" H 1300 850 50  0001 C CNN
F 3 "" H 1300 850 50  0001 C CNN
	1    1300 850 
	1    0    0    -1  
$EndComp
$Comp
L power:GND #PWR0125
U 1 1
P 1600 1050
F 0 "#PWR0125" H 1600 800 50  0001 C CNN
F 1 "GND" H 1605 877 50  0000 C CNN
F 2 "" H 1600 1050 50  0001 C CNN
F 3 "" H 1600 1050 50  0001 C CNN
	1    1600 1050
	1    0    0    -1  
$EndComp
$Comp
L 74HC4060:PWR_FLAG #FLG0101
U 1 1
P 1600 850
F 0 "#FLG0101" H 1600 925 50  0001 C CNN
F 1 "PWR_FLAG" H 1600 1024 50  0000 C CNN
F 2 "" H 1600 850 50  0001 C CNN
F 3 "" H 1600 850 50  0001 C CNN
	1    1600 850 
	1    0    0    -1  
$EndComp
$Comp
L 74HC4060:PWR_FLAG #FLG0102
U 1 1
P 1300 1050
F 0 "#FLG0102" H 1300 1125 50  0001 C CNN
F 1 "PWR_FLAG" H 1300 1223 50  0000 C CNN
F 2 "" H 1300 1050 50  0001 C CNN
F 3 "" H 1300 1050 50  0001 C CNN
	1    1300 1050
	-1   0    0    1   
$EndComp
Wire Wire Line
	1300 850  1300 1050
Wire Wire Line
	1600 850  1600 1050
Wire Wire Line
	9600 2950 9900 2950
Text Label 9600 2950 0    50   ~ 0
~M1
$Comp
L Connector_Generic:Conn_02x25_Odd_Even J1
U 1 1
P 10100 1950
F 0 "J1" H 10150 3367 50  0000 C CNN
F 1 "PC8001 Ext Con" H 10150 3276 50  0000 C CNN
F 2 "" H 10100 1950 50  0001 C CNN
F 3 "~" H 10100 1950 50  0001 C CNN
	1    10100 1950
	1    0    0    -1  
$EndComp
NoConn ~ 8600 5850
$Comp
L 74HC4060:74LS138 U6
U 1 1
P 2200 2850
F 0 "U6" H 2000 3350 50  0000 C CNN
F 1 "74LS138" H 2150 2850 50  0000 C CNN
F 2 "" H 2200 2850 50  0001 C CNN
F 3 "" H 2200 2850 50  0001 C CNN
	1    2200 2850
	1    0    0    -1  
$EndComp
$Comp
L 74xx:74LS00 U5
U 1 1
P 1350 1800
F 0 "U5" H 1350 1800 50  0000 C CNN
F 1 "74LS00" H 1350 2034 50  0000 C CNN
F 2 "" H 1350 1800 50  0001 C CNN
F 3 "http://www.ti.com/lit/gpn/sn74ls00" H 1350 1800 50  0001 C CNN
	1    1350 1800
	1    0    0    -1  
$EndComp
$Comp
L 74xx:74LS00 U5
U 2 1
P 2100 1800
F 0 "U5" H 2100 1800 50  0000 C CNN
F 1 "74LS00" H 2100 2034 50  0000 C CNN
F 2 "" H 2100 1800 50  0001 C CNN
F 3 "http://www.ti.com/lit/gpn/sn74ls00" H 2100 1800 50  0001 C CNN
	2    2100 1800
	1    0    0    -1  
$EndComp
Wire Wire Line
	1800 1700 1750 1700
Wire Wire Line
	1750 1700 1750 1800
Wire Wire Line
	1750 1900 1800 1900
Wire Wire Line
	1650 1800 1750 1800
Connection ~ 1750 1800
Wire Wire Line
	1750 1800 1750 1900
Wire Wire Line
	1600 3000 1250 3000
Wire Wire Line
	1250 3000 1250 2200
Wire Wire Line
	1250 2200 2500 2200
Wire Wire Line
	2500 2200 2500 1800
Wire Wire Line
	2500 1800 2400 1800
NoConn ~ 2800 2700
NoConn ~ 2800 2800
NoConn ~ 2800 2900
NoConn ~ 2800 3000
NoConn ~ 2800 3100
NoConn ~ 2800 3200
$Comp
L 74xx:74LS00 U5
U 3 1
P 8800 1600
F 0 "U5" H 8800 1600 50  0000 C CNN
F 1 "74LS00" H 8800 1834 50  0000 C CNN
F 2 "" H 8800 1600 50  0001 C CNN
F 3 "http://www.ti.com/lit/gpn/sn74ls00" H 8800 1600 50  0001 C CNN
	3    8800 1600
	1    0    0    -1  
$EndComp
$Comp
L 74xx:74LS00 U5
U 4 1
P 8800 2050
F 0 "U5" H 8800 2050 50  0000 C CNN
F 1 "74LS00" H 8800 2284 50  0000 C CNN
F 2 "" H 8800 2050 50  0001 C CNN
F 3 "http://www.ti.com/lit/gpn/sn74ls00" H 8800 2050 50  0001 C CNN
	4    8800 2050
	1    0    0    -1  
$EndComp
$Comp
L power:GND #PWR01
U 1 1
P 8400 2250
F 0 "#PWR01" H 8400 2000 50  0001 C CNN
F 1 "GND" H 8405 2077 50  0000 C CNN
F 2 "" H 8400 2250 50  0001 C CNN
F 3 "" H 8400 2250 50  0001 C CNN
	1    8400 2250
	1    0    0    -1  
$EndComp
Wire Wire Line
	8400 2250 8400 2150
Wire Wire Line
	8400 1500 8500 1500
Wire Wire Line
	8500 1700 8400 1700
Connection ~ 8400 1700
Wire Wire Line
	8400 1700 8400 1500
Wire Wire Line
	8400 1950 8500 1950
Connection ~ 8400 1950
Wire Wire Line
	8400 1950 8400 1700
Wire Wire Line
	8500 2150 8400 2150
Connection ~ 8400 2150
Wire Wire Line
	8400 2150 8400 1950
NoConn ~ 9100 1600
NoConn ~ 9100 2050
$Comp
L 74xx:74LS00 U5
U 5 1
P 2100 6950
F 0 "U5" H 2100 6950 50  0000 C CNN
F 1 "74LS00" H 2250 6550 50  0000 C CNN
F 2 "" H 2100 6950 50  0001 C CNN
F 3 "http://www.ti.com/lit/gpn/sn74ls00" H 2100 6950 50  0001 C CNN
	5    2100 6950
	1    0    0    -1  
$EndComp
$Comp
L power:VCC #PWR0112
U 1 1
P 2800 6750
F 0 "#PWR0112" H 2800 6600 50  0001 C CNN
F 1 "VCC" H 2817 6923 50  0000 C CNN
F 2 "" H 2800 6750 50  0001 C CNN
F 3 "" H 2800 6750 50  0001 C CNN
	1    2800 6750
	1    0    0    -1  
$EndComp
$Comp
L power:GND #PWR0114
U 1 1
P 2800 7150
F 0 "#PWR0114" H 2800 6900 50  0001 C CNN
F 1 "GND" H 2805 6977 50  0000 C CNN
F 2 "" H 2800 7150 50  0001 C CNN
F 3 "" H 2800 7150 50  0001 C CNN
	1    2800 7150
	1    0    0    -1  
$EndComp
$Comp
L Device:C_Small C6
U 1 1
P 2800 6950
F 0 "C6" H 2892 6996 50  0000 L CNN
F 1 "0.1u" H 2892 6905 50  0000 L CNN
F 2 "" H 2800 6950 50  0001 C CNN
F 3 "~" H 2800 6950 50  0001 C CNN
	1    2800 6950
	1    0    0    -1  
$EndComp
Wire Wire Line
	2800 6750 2800 6800
Wire Wire Line
	2800 7050 2800 7100
$Comp
L Device:C_Small C9
U 1 1
P 3150 6950
F 0 "C9" H 3242 6996 50  0000 L CNN
F 1 "0.1u" H 3242 6905 50  0000 L CNN
F 2 "" H 3150 6950 50  0001 C CNN
F 3 "~" H 3150 6950 50  0001 C CNN
	1    3150 6950
	1    0    0    -1  
$EndComp
Wire Wire Line
	2800 6800 3150 6800
Wire Wire Line
	3150 6800 3150 6850
Connection ~ 2800 6800
Wire Wire Line
	2800 6800 2800 6850
Wire Wire Line
	2800 7100 3150 7100
Wire Wire Line
	3150 7100 3150 7050
Connection ~ 2800 7100
Wire Wire Line
	2800 7100 2800 7150
$Comp
L power:GND #PWR0126
U 1 1
P 8400 3500
F 0 "#PWR0126" H 8400 3250 50  0001 C CNN
F 1 "GND" H 8405 3327 50  0000 C CNN
F 2 "" H 8400 3500 50  0001 C CNN
F 3 "" H 8400 3500 50  0001 C CNN
	1    8400 3500
	1    0    0    -1  
$EndComp
Wire Wire Line
	8500 2650 8400 2650
Wire Wire Line
	8400 2650 8400 3000
Wire Wire Line
	8500 3000 8400 3000
Connection ~ 8400 3000
Wire Wire Line
	8400 3000 8400 3350
Wire Wire Line
	8500 3350 8400 3350
Connection ~ 8400 3350
Wire Wire Line
	8400 3350 8400 3500
NoConn ~ 9100 2650
NoConn ~ 9100 3000
NoConn ~ 9100 3350
Wire Wire Line
	4100 4400 5500 4400
Connection ~ 5500 4400
Wire Wire Line
	5400 4500 4100 4500
Connection ~ 5400 4500
Wire Wire Line
	4100 4600 5300 4600
Connection ~ 5300 4600
Wire Wire Line
	2550 4700 2000 4700
Connection ~ 2550 4700
Wire Wire Line
	2000 4250 2050 4250
Wire Wire Line
	2050 4250 2050 4600
Wire Wire Line
	2050 4600 2650 4600
Connection ~ 2650 4600
$Comp
L Connector_Generic:Conn_01x06 J5
U 1 1
P 2050 5600
F 0 "J5" H 1970 6017 50  0000 C CNN
F 1 "INTJP" H 1970 5926 50  0000 C CNN
F 2 "" H 2050 5600 50  0001 C CNN
F 3 "~" H 2050 5600 50  0001 C CNN
	1    2050 5600
	-1   0    0    -1  
$EndComp
Wire Wire Line
	2850 4400 2850 5400
Wire Wire Line
	2850 5400 2250 5400
Connection ~ 2850 4400
Wire Wire Line
	2750 4500 2750 5500
Wire Wire Line
	2750 5500 2250 5500
Connection ~ 2750 4500
Wire Wire Line
	2650 4800 2650 5600
Wire Wire Line
	2650 5600 2250 5600
Connection ~ 2650 4800
Wire Wire Line
	2650 4800 3100 4800
Wire Wire Line
	2550 4900 2550 5700
Wire Wire Line
	2550 5700 2250 5700
Connection ~ 2550 4900
Wire Wire Line
	2550 4900 3100 4900
Wire Wire Line
	2450 5000 2450 5800
Wire Wire Line
	2450 5800 2250 5800
Connection ~ 2450 5000
Wire Wire Line
	2450 5000 3100 5000
Wire Wire Line
	2350 5100 2350 5900
Wire Wire Line
	2350 5900 2250 5900
Connection ~ 2350 5100
Wire Wire Line
	2350 5100 3100 5100
Text Notes 1750 5950 0    50   ~ 0
~INT7
Text Notes 1750 5850 0    50   ~ 0
~INT6
Text Notes 1750 5750 0    50   ~ 0
~INT5
Text Notes 1750 5650 0    50   ~ 0
~INT4
Text Notes 1750 5550 0    50   ~ 0
~INT1
Text Notes 1750 5450 0    50   ~ 0
~INT0
Wire Bus Line
	5950 1150 5950 1950
Wire Bus Line
	3800 1150 3800 1950
$EndSCHEMATC
